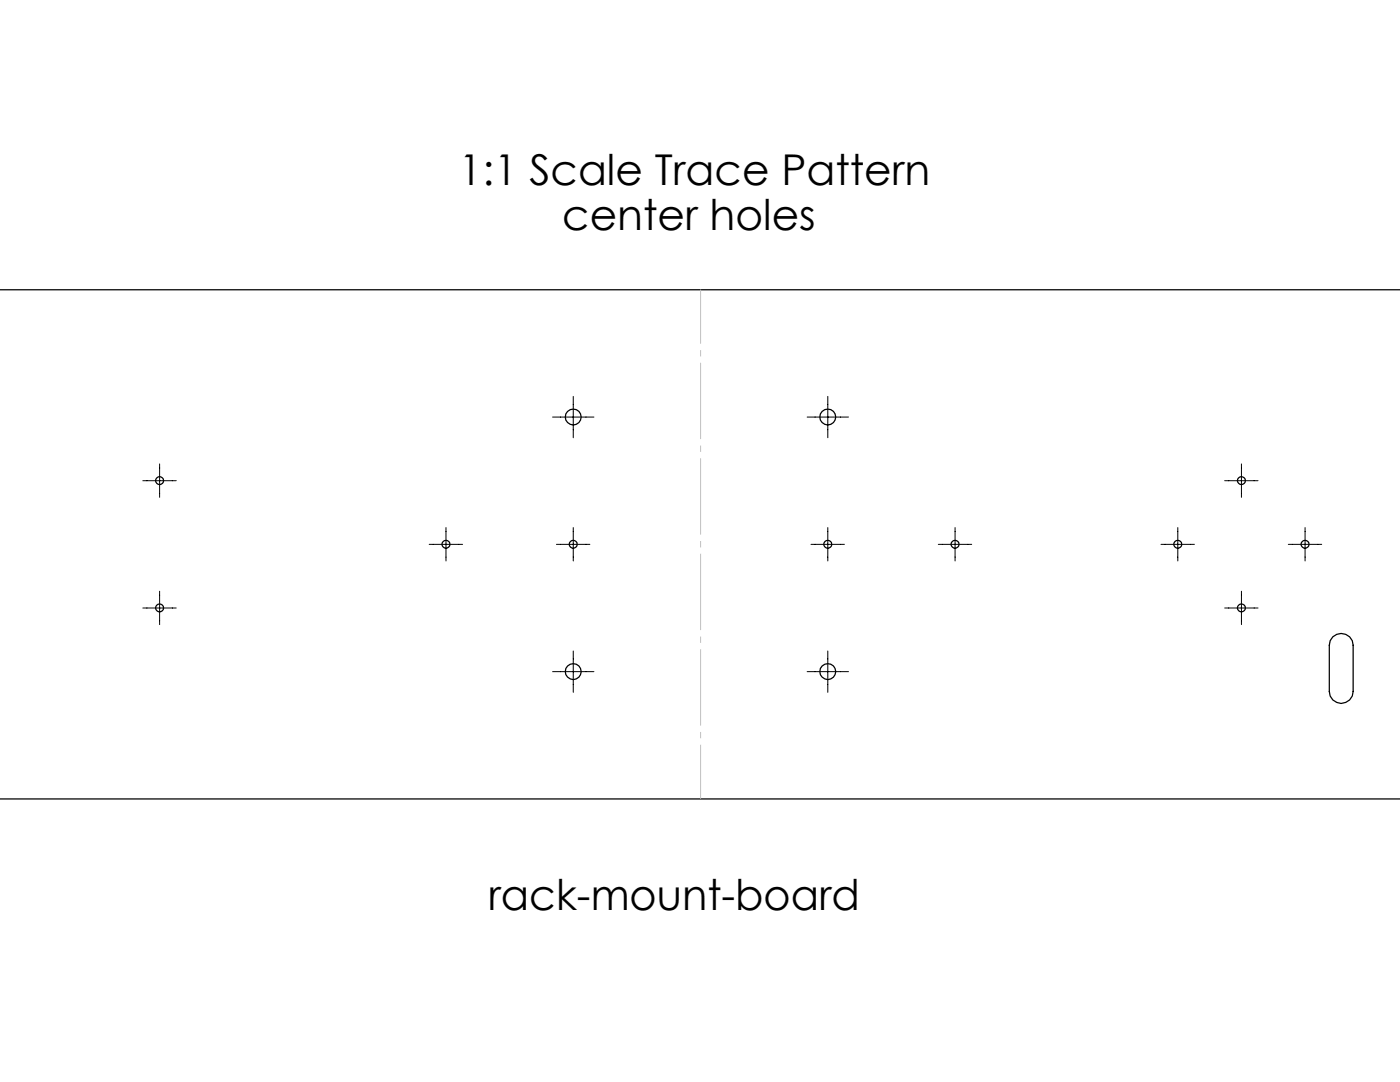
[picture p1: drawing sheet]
<svg xmlns="http://www.w3.org/2000/svg" width="279mm" height="216mm" viewBox="0 0 279 216" stroke-linecap="round" stroke-linejoin="round" font-family="sans-serif">
<g fill="none" stroke="#000" stroke-width=".25">
<path d="M-.1 57.8h279.5M266 127.1a2.39 2.39 0 0 1 2.6-.5 2.39 2.39 0 0 1 1.5 2.2v9.2a2.38 2.38 0 0 1-2.4 2.4 2.38 2.38 0 0 1-2.4-2.4v-9.2l.2-1zM0 159.4h279.4"/>
<circle cx="31.9" cy="95.9" r=".79"/>
<circle cx="114.4" cy="83.2" r="1.59"/>
<circle cx="165.2" cy="83.2" r="1.59"/>
<circle cx="247.8" cy="95.9" r=".79"/>
<circle cx="89" cy="108.6" r=".79"/>
<circle cx="114.4" cy="108.6" r=".79"/>
<circle cx="165.2" cy="108.6" r=".79"/>
<circle cx="190.6" cy="108.6" r=".79"/>
<circle cx="235.1" cy="108.6" r=".79"/>
<circle cx="260.5" cy="108.6" r=".79"/>
<circle cx="31.9" cy="121.3" r=".79"/>
<circle cx="114.4" cy="134" r="1.59"/>
<circle cx="165.2" cy="134" r="1.59"/>
<circle cx="247.8" cy="121.3" r=".79"/>
</g>
<path d="M139.8 57.8v101.6" fill="none" stroke="#c0c0c0" stroke-width=".2" stroke-dasharray="15.2 1.3 1.3 1.3" stroke-dashoffset="4.4" stroke-linecap="butt"/>
<g fill="none" stroke="#000" stroke-width=".2">
<path d="M114.4 79.1v8.2M165.2 79.1v8.2M28.5 95.9h6.7M31.9 92.6v6.6M110.3 83.2h8.2M161.1 83.2h8.2M244.4 95.9h6.7M247.8 92.6v6.6M31.9 118v6.6M85.7 108.6h6.6M89 105.3v6.6M111.1 108.6h6.6"/>
<path d="M114.4 105.3v6.6M161.9 108.6h6.6M165.2 105.3v6.6M187.3 108.6h6.6M190.6 105.3v6.6M231.7 108.6h6.7M235.1 105.3v6.6M247.8 118v6.6M257.1 108.6h6.7M260.5 105.3v6.6M28.5 121.3h6.7M110.3 134h8.2"/>
<path d="M114.4 129.9v8.2M161.1 134h8.2M165.2 129.9v8.2M244.4 121.3h6.7"/>
</g>
<g font-size="8.5">
<text x="91.6" y="37">1:1 Scale Trace Pattern</text>
<text x="112.2" y="45.9">center holes</text>
<text x="97.5" y="181.5">rack-mount-board</text>
</g>
</svg>
